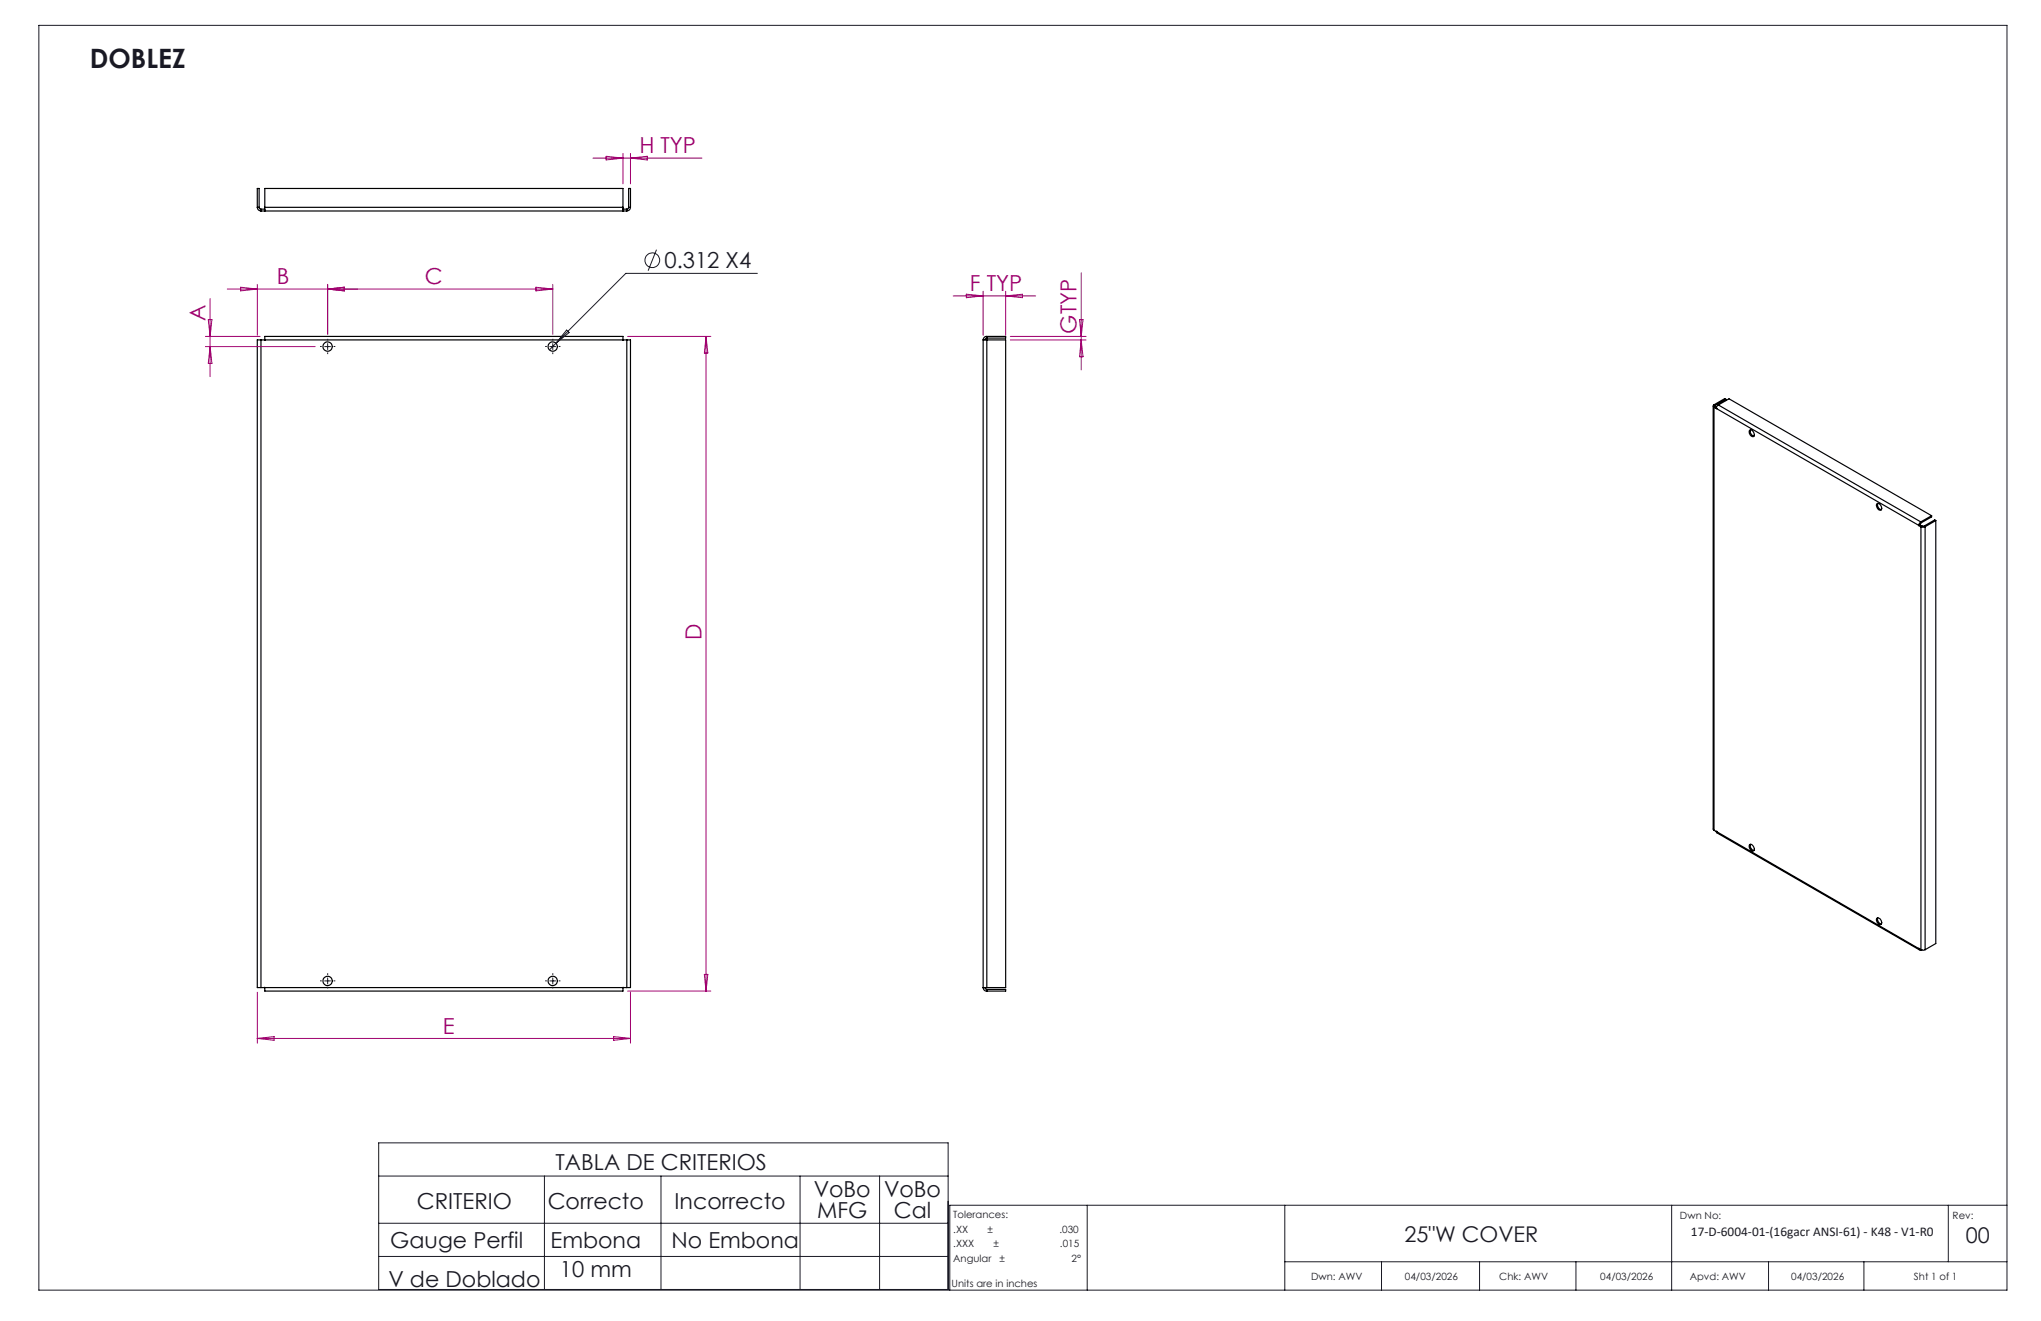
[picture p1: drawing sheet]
<svg xmlns="http://www.w3.org/2000/svg" width="432mm" height="279mm" viewBox="0 0 432 279" stroke-linecap="round" stroke-linejoin="round" font-family="sans-serif">
<g fill="none" stroke="#191924" stroke-width=".21">
<path d="M8.2 5.4h416.4v267.5h-416.4zM138.9 52.8l-1.8 4.5M160.2 57.8h-27.8l-14.8 14.8M68.7 73.3h1.2M69.3 72.7v1.2M116.3 73.3h1.2M116.9 72.7v1.2M117.6 72.6l-1.4 1.4M119.9 69.8l.5 .5-2.8 2.3zM68.7 207.5h1.2M69.3 206.8v1.3M116.3 207.5h1.2"/>
<path d="M116.9 206.8v1.3M80.1 241.7h120.5v31h-120.5zM80.1 248.7h120.5M80.1 258.7h120.5M115.2 248.7v24M139.8 248.7v24M169.3 248.7v24M186.1 248.7v24M230 254.9v18M271.8 254.9v18M353.7 254.9v18M412.2 254.9v12"/>
<path d="M424.6 254.9h-223.7v18M80.1 265.7h120.5M271.8 266.9h152.8M292.3 266.9v6M313 266.9v6M333.4 266.9v6M374.2 266.9v6M394.3 266.9v6"/>
<circle cx="138" cy="55" r="1.56"/>
</g>
<g fill="none" stroke="#000" stroke-width=".25">
<path d="M54.4 43.9a.78 .78 0 0 0 .8 .7M54.4 43.9v-4h.4v4M54.4 43.9h.4M54.8 43.9l.1 .2 .3 .1M55.2 44.2v.4M55.2 44.6h77.4M56 43.9v.7v-.4h-.8M56 43.9v-4h75.8v4M56 43.9h75.8M131.8 43.9v.7M131.8 44.2h.8M131.8 44.2v.4"/>
<path d="M132.6 44.2v.4M133 43.9l-.1 .2-.3 .1M133 43.9v-4h.4v4M133 43.9h.4M133.4 43.9a.78 .78 0 0 1-.8 .7M55.2 71.9h-.8v137h.8M55.2 71.9h77.4M55.2 71.9v137M56 71.9h.1M131.8 71.9v-.7h-75.8v.7M132.6 71.9h.8v137h-.8M132.6 71.9v137"/>
<path d="M208 71.9h.8M208 71.9v137M208.8 71.2a.73 .73 0 0 0-.8 .7M208.8 71.5l-.4 .4M208.8 71.9h4v137h-4M208.8 71.2h4v.3h-4M208.8 71.2v.3M208.8 71.9v137M362.4 85.9v89.5l.2 .2M362.6 85.6a.26 .26 0 0 0-.2 .3 .26 .26 0 0 0 .2 .2M362.6 86.1l.5 .3M362.6 86.1v89.5"/>
<path d="M362.6 85.6l.2 .2M362.8 85.8v.2M362.8 86l-.2 .1M362.8 86l.3 .2M363.1 86.4h.1M363.1 86.4l42.8 24.7M363.5 85.7l-.3 .3-.1 .4M363.5 85.7l42.9 24.7M363.5 85.7l2.3-1.4 42.9 24.8M365.1 84.5v.2M365.1 84.5l-2.3 1.3M365.1 84.5l-.2-.2-2.3 1.3"/>
<path d="M370.1 91.1a.67 .67 0 0 1 .7 0 .67 .67 0 0 1 .3 .7v.3a.6 .6 0 0 1-.7 .2 .6 .6 0 0 1-.3-.6zM370.3 90.9a1.01 1.01 0 0 0 .8 1.4M397.1 106.5a.9 .9 0 0 1 .8 .5 .9 .9 0 0 1 0 .9 .97 .97 0 0 1-.8-1.4zM397.3 106.5a1.07 1.07 0 0 0 .7 1.3M405.9 111.1l.1 .1M406 111.2h.1M406 111.2l.4 .2M406 111.2l.2-.2 .4 .3M406.2 111l-.3 .1M406.2 111v.1M406.4 110.4l-.5 .7M406.4 110.6l-.2 .4"/>
<path d="M406.4 110.4v.2M406.4 111.4l.3 .1 .6-.1M406.4 111.4v89.5M406.6 111.3h.5M406.6 111.3l-.2 .1M407.1 111.3l.2 .1M407.3 111.4v89.5M408.7 109.1v.2l-2.3 1.3M408.7 109.1l-2.3 1.3M409.5 110.1l-.2-.1-2.2 1.3M409.5 110.1l-2.2 1.3M409.5 110.1v89.5l-2.2 1.3"/>
<path d="M362.6 175.6l.5 .3M363.1 175.8v.1M363.1 175.9h.1M363.1 175.9l.1 .2 42.9 24.8M363.1 175.9l42.8 24.7M370.1 178.7a.76 .76 0 0 1 .8 .1 .76 .76 0 0 1 .3 .8l-.1 .2a.6 .6 0 0 1-.7 .1 .6 .6 0 0 1-.3-.6zM370.3 178.6a.97 .97 0 0 0 .8 1.3M397.1 194.2a.88 .88 0 0 1 .8 .4 .88 .88 0 0 1 0 .9 .94 .94 0 0 1-.8-1.3zM397.3 194.1a1.05 1.05 0 0 0 .7 1.3M55.2 208.9h77.4M56 208.8v.1M56 208.9v.7h75.8v-.7"/>
<path d="M131.8 208.8v.1M208 208.9h.8M208 208.9a.73 .73 0 0 0 .8 .7M208.4 208.9l.4 .4M208.8 209.3h4v.3h-4M208.8 209.3v.3M405.9 200.6a.26 .26 0 0 0 .2 .3 .26 .26 0 0 0 .3 0M405.9 200.6h.1M406 200.6l.4 .3M406 200.6h.1M406.4 200.9h.1M406.4 200.9l.3 .1 .6-.1"/>
<circle cx="69.3" cy="73.3" r=".99"/>
<circle cx="116.9" cy="73.3" r=".99"/>
<circle cx="69.3" cy="207.5" r=".99"/>
<circle cx="116.9" cy="207.5" r=".99"/>
</g>
<g fill="none" stroke="#191924" stroke-width=".21" stroke-dasharray="15.2 1.3 1.3 1.3" stroke-linecap="butt">
<path d="M68.1 73.3h-.4M69.3 72v-.3M69.3 74.5v.4M70.6 73.3h.3M115.7 73.3h-.4M116.9 72v-.3M116.9 74.5v.4M118.2 73.3h.4M68.1 207.5h-.4M69.3 206.2v-.4M69.3 208.7v.4M70.6 207.5h.3"/>
<path d="M115.7 207.5h-.4M116.9 206.2v-.4M116.9 208.7v.4M118.2 207.5h.4"/>
</g>
<g fill="none" stroke="#a0006e" stroke-width=".21">
<path d="M125.4 33.4h23.1M128.2 33.1l3.6 .3-3.6 .4zM131.8 32.5v6.4M133.4 32.5v6.4M133.4 33.4l3.5-.3v.7zM228.7 57.7v20.5M43.5 71.2h11.5M43.5 73.3h23.2M44.1 67.6h.7l-.4 3.6zM44.4 63.1v16.6M44.4 73.3l.4 3.6h-.7zM48.1 61.1h68.8"/>
<path d="M50.9 60.7l3.5 .4-3.5 .4zM54.4 60.1v10.8M69.3 60.1v10.6M69.3 61.1l3.5-.4v.8zM113.4 60.7l3.5 .4-3.5 .4zM116.9 60.1v10.6M132.8 71.2h17.6M149.4 71.2v138.4M149.4 71.2l.4 3.5h-.8zM201.6 62.6h17.5M204.4 62.2l3.6 .4-3.6 .4zM208 61.6v9.3"/>
<path d="M212.8 61.6v9.3M212.8 62.6l3.5-.4v.8zM213.7 71.2h16.1M213.7 71.9h16.1M228.4 67.6h.7l-.4 3.6zM228.7 71.9l.4 3.6h-.7zM54.4 209.9v10.7M54.4 219.6h79M54.4 219.6l3.6-.3v.7zM129.8 219.3l3.6 .3-3.6 .4zM132.8 209.6h17.6M133.4 209.9v10.7"/>
<path d="M149 206.1h.8l-.4 3.5z"/>
</g>
<text font-size="5.6" fill="#191924" x="19" y="14.4">DOBLEZ</text>
<g font-size="4.7" fill="#a0006e">
<text x="135.3" y="32.4">H TYP</text>
<text x="58.6" y="60.1">B</text>
<text x="89.8" y="60.1">C</text>
<text x="205.2" y="61.6">F TYP</text>
<text x="43.5" y="67.9" transform="rotate(-90 43.5 67.9)">A</text>
<text x="227.8" y="70.6" transform="rotate(-90 227.8 70.6)">GTYP</text>
<text x="148.4" y="135.3" transform="rotate(-90 148.4 135.3)">D</text>
<text x="93.7" y="218.6">E</text>
</g>
<g font-size="4.7" fill="#191924">
<text x="140.6" y="56.7">0.312 X4</text>
<text x="117.5" y="247.5">TABLA DE CRITERIOS</text>
<text x="88.2" y="255.8">CRITERIO</text>
<text x="115.9" y="255.8">Correcto</text>
<text x="142.7" y="255.8">Incorrecto</text>
<text x="172.2" y="253.1">VoBo</text>
<text x="172.9" y="257.6">MFG</text>
<text x="187" y="253.1">VoBo</text>
<text x="189.1" y="257.6">Cal</text>
<text x="82.6" y="263.9">Gauge Perfil</text>
<text x="116.5" y="263.9">Embona</text>
<text x="142.1" y="263.9">No Embona</text>
<text x="82.2" y="272.1">V de Doblado</text>
<text x="118.4" y="270.1">10 mm</text>
</g>
<g font-size="4.6" fill="#191924">
<text x="297.1" y="262.7">25&quot;W COVER</text>
<text x="415.9" y="263">00</text>
</g>
<text font-size="2.8" fill="#191924" x="357.8" y="261.5">17-D-6004-01-(16gacr ANSI-61) - K48 - V1-R0</text>
<g font-size="2.1" fill="#191924">
<text x="201.7" y="257.6">Tolerances:</text>
<text x="355.4" y="257.8">Dwn No:</text>
<text x="413.1" y="257.8">Rev:</text>
<text x="201.7" y="260.7">.XX</text>
<text x="201.7" y="263.9">.XXX</text>
<text x="208.9" y="260.7">±</text>
<text x="210.2" y="263.9">±</text>
<text x="224.1" y="260.7">.030</text>
<text x="224.3" y="263.9">.015</text>
<text x="201.7" y="267">Angular</text>
<text x="211.5" y="267">±</text>
<text x="226.7" y="267">2°</text>
<text x="201.3" y="272.3">Units are in inches</text>
<text x="277.4" y="270.7">Dwn: AWV</text>
<text x="297.2" y="270.7">04/03/2026</text>
<text x="317.2" y="270.7">Chk: AWV</text>
<text x="338.6" y="270.7">04/03/2026</text>
<text x="357.5" y="270.7">Apvd: AWV</text>
<text x="378.9" y="270.7">04/03/2026</text>
<text x="404.9" y="270.7">Sht 1 of 1</text>
</g>
</svg>
